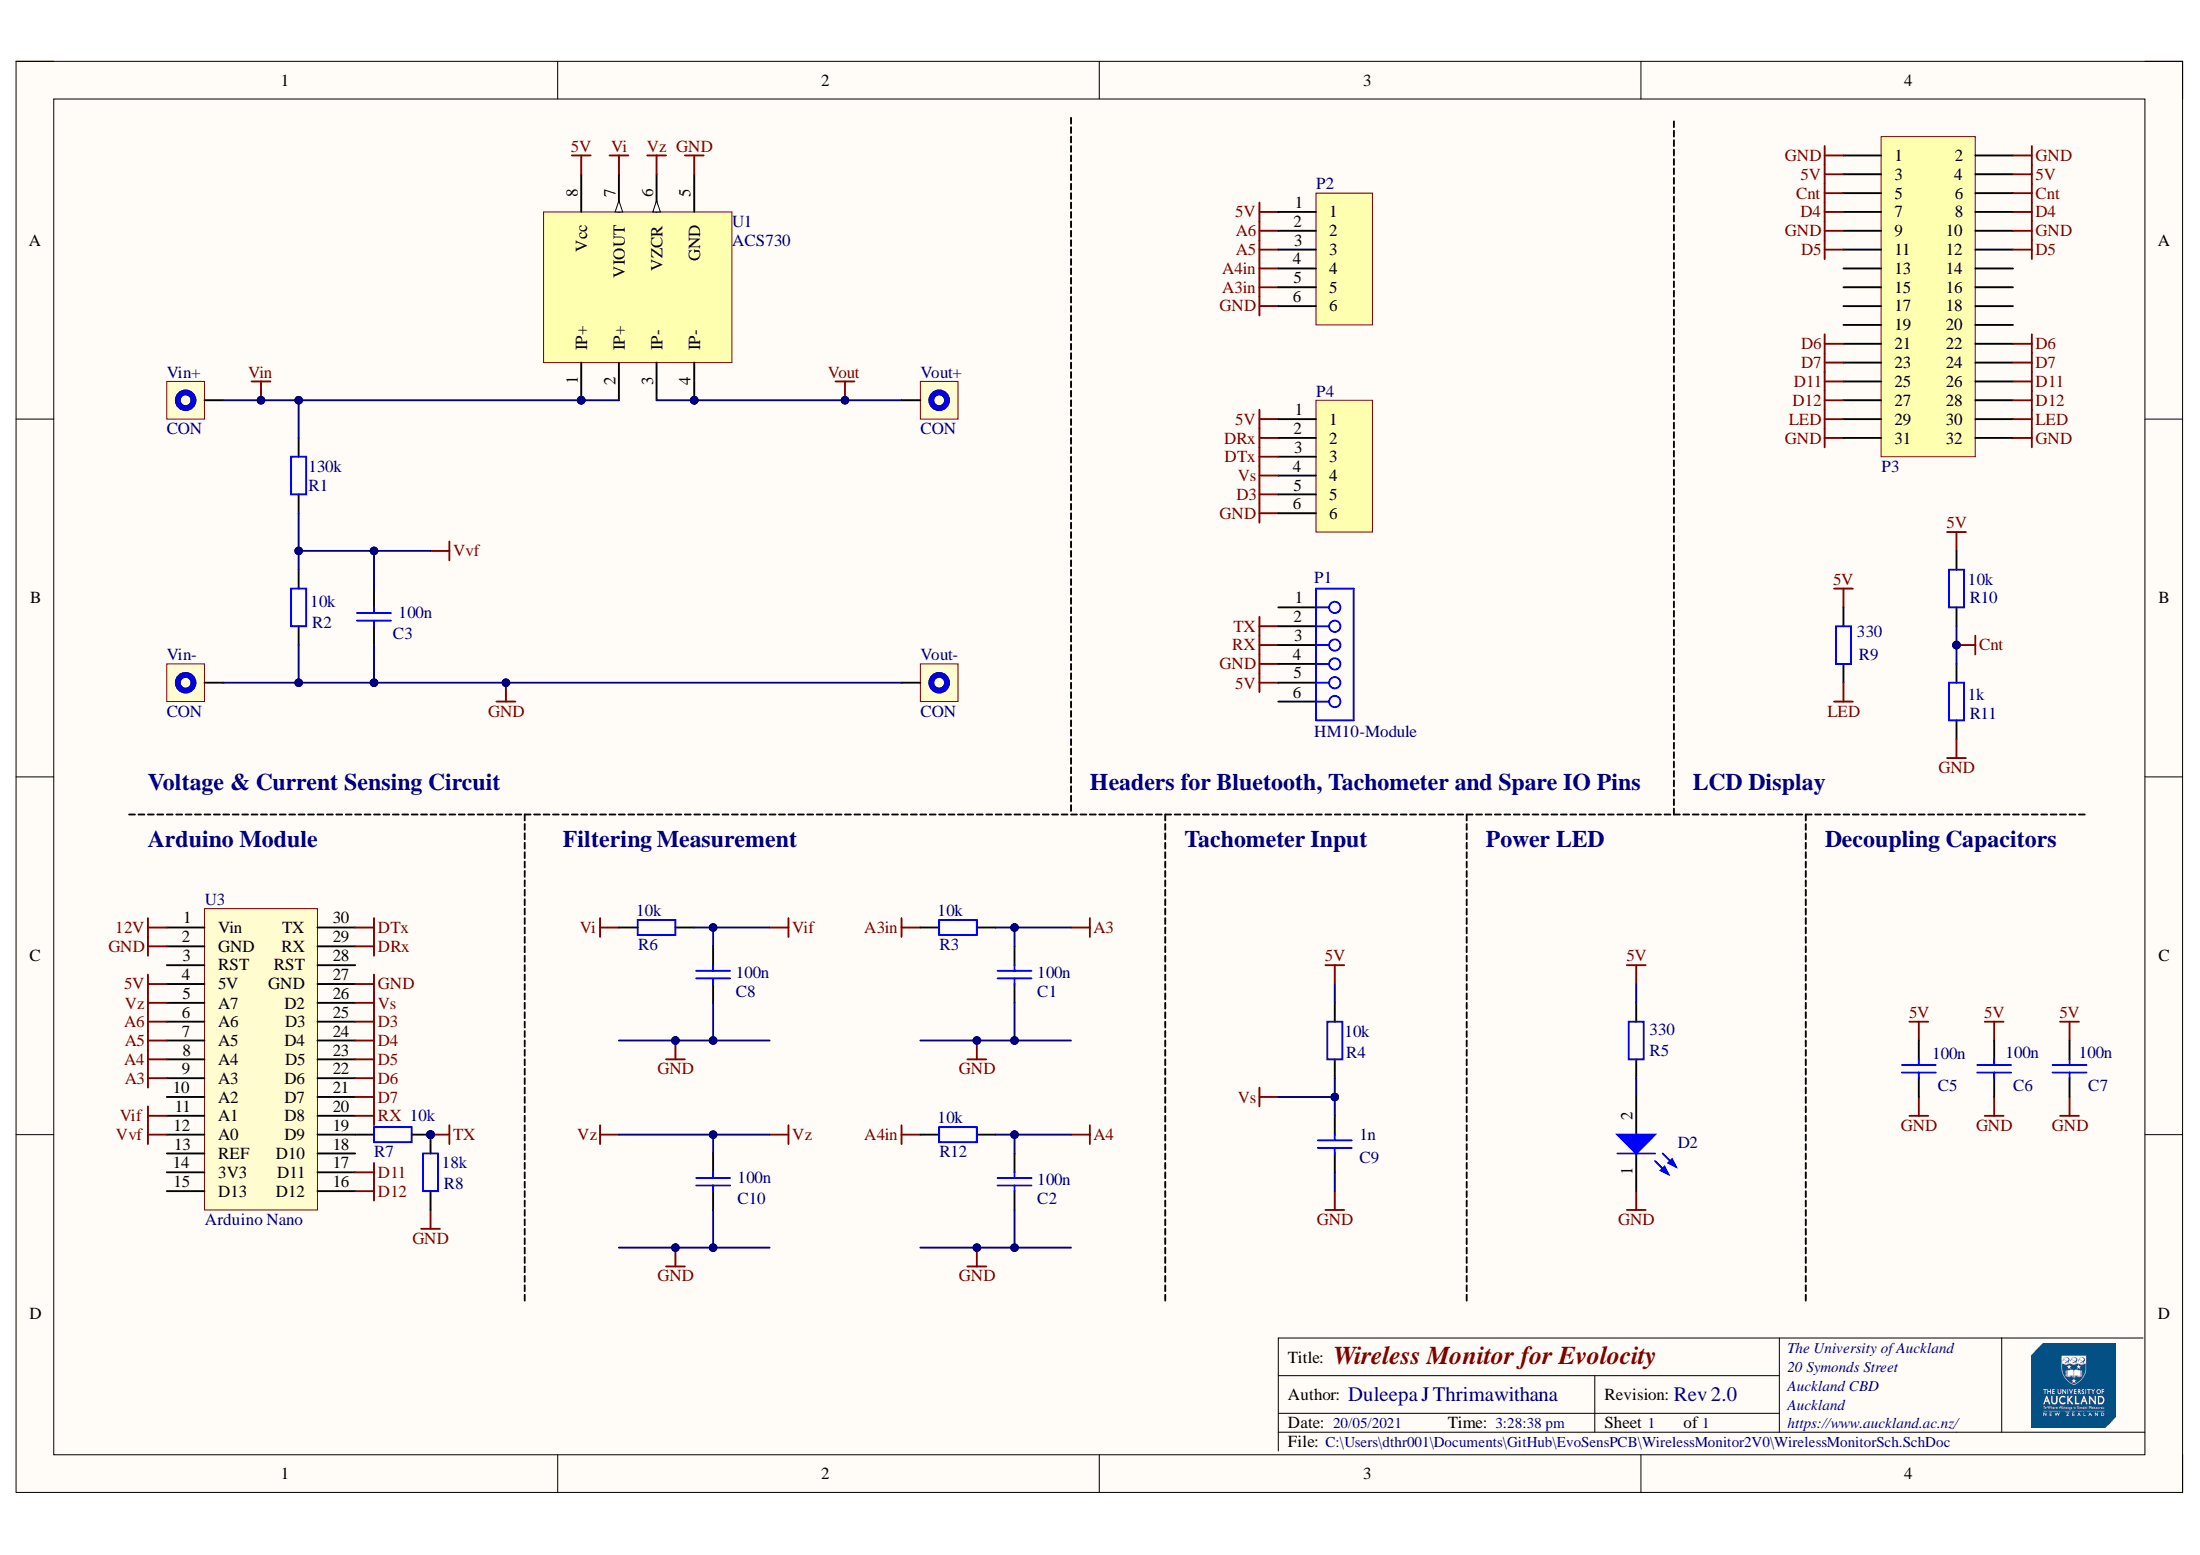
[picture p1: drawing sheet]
# Altium project WirelessMonitor.PrjPcb
1 sheet, 32 parts. Net scope: global (net labels, ports and power ports of the same name join across sheets).
Board file: WirelessMonitorPCB.PcbDoc

## Sheet WirelessMonitorSch.SchDoc: Wireless Monitor for Evolocity
size A4; Author: Duleepa J Thrimawithana; Organization: The University of Auckland; Address1: 20 Symonds Street; Address2: Auckland CBD; Address3: Auckland; Address4: https://www.auckland.ac.nz/; Revision: Rev 2.0; SheetNumber: 1; SheetTotal: 1

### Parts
C1  100n  [C0805]
C2  100n  [C0805]
C3  100n  [C0805]
C5  100n  [C0805]
C6  100n  [C0805]
C7  100n  [C0805]
C8  100n  [C0805]
C9  1n  [C0805]
C10  100n  [C0805]
D2  LGR971-KN-1  [FP-LG_R971-MFG]  (value not drawn)
P1  HM10-Module  [SMTC-SSW-106-02-X-S]
P2  Header 6X1  [HDR6X1_2P54]  (value not drawn)
P3  HDR16X2  [HDR16X2_2P54]  (value not drawn)
P4  Header 6X1  [HDR6X1_2P54]  (value not drawn)
R1  130k  [R0805]
R2  10k  [R0805]
R3  10k  [R0805]
R4  10k  [R0805]
R5  330  [R0805]
R6  10k  [R0805]
R7  10k  [R0805]
R8  18k  [R0805]
R9  330  [R0805]
R10  10k  [R0805]
R11  1k  [R0805]
R12  10k  [R0805]
U1  ACS730  [SOIC8]
U3  Arduino Nano  [ArduinoNanoSMT]
Vin+  CON  [CON_M3]
Vin-  CON  [CON_M3]
Vout+  CON  [CON_M3]
Vout-  CON  [CON_M3]

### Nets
5V: C5.2 C6.2 C7.2 P1.5 P2.1 P3.3 P3.4 P4.1 R4.2 R5.2 R9.2 R10.2 U1.8(Vcc) U3.4(5V)
12V: U3.1(Vin)
A3: C1.2 R3.1 U3.9(A3)
A3in: P2.5 R3.2
A4: C2.2 R12.1 U3.8(A4)
A4in: P2.4 R12.2
A5: P2.3 U3.7(A5)
A6: P2.2 U3.6(A6)
Cnt: P3.5 P3.6 R10.1 R11.2
D3: P4.5 U3.25(D3)
D4: P3.7 P3.8 U3.24(D4)
D5: P3.11 P3.12 U3.23(D5)
D6: P3.21 P3.22 U3.22(D6)
D7: P3.23 P3.24 U3.21(D7)
D11: P3.25 P3.26 U3.17(D11)
D12: P3.27 P3.28 U3.16(D12)
DRx: P4.2 U3.29(RX)
DTx: P4.3 U3.30(TX)
GND: C1.1 C2.1 C3.1 C5.1 C6.1 C7.1 C8.1 C9.1 C10.1 D2.1(C) P1.4 P2.6 P3.1 P3.2 P3.9 P3.10 P3.31 P3.32 P4.6 R2.1 R8.1 R11.1 U1.5(GND) U3.2(GND) U3.27(GND) Vin-.1 Vout-.1
LED: P3.29 P3.30 R9.1
RX: P1.3 U3.20(D8)
TX: P1.2 R7.1 R8.2
Vi: R6.2 U1.7(VIOUT)
Vif: C8.2 R6.1 U3.11(A1)
Vin: R1.2 U1.1(IP+) U1.2(IP+) Vin+.1
Vout: U1.3(IP-) U1.4(IP-) Vout+.1
Vs: C9.2 P4.4 R4.1 U3.26(D2)
Vvf: C3.2 R1.1 R2.2 U3.12(A0)
Vz: C10.2 U1.6(VZCR) U3.5(A7)
NetD2_2: D2.2(A) R5.1
NetR7_2: R7.2 U3.19(D9)

Not connected (* = marked no-connect by the designer): P1 1 6; P3 13 14 15 16 17 18 19 20; U3 3(RST) 10(A2) 13(REF) 14(3V3) 15(D13) 18(D10) 28(RST)

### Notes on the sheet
- Voltage & Current Sensing Circuit
- Arduino Module
- Filtering Measurement
- (near P1) Headers for Bluetooth, Tachometer and Spare IO Pins
- Tachometer Input
- Power LED
- LCD Display
- Decoupling Capacitors
